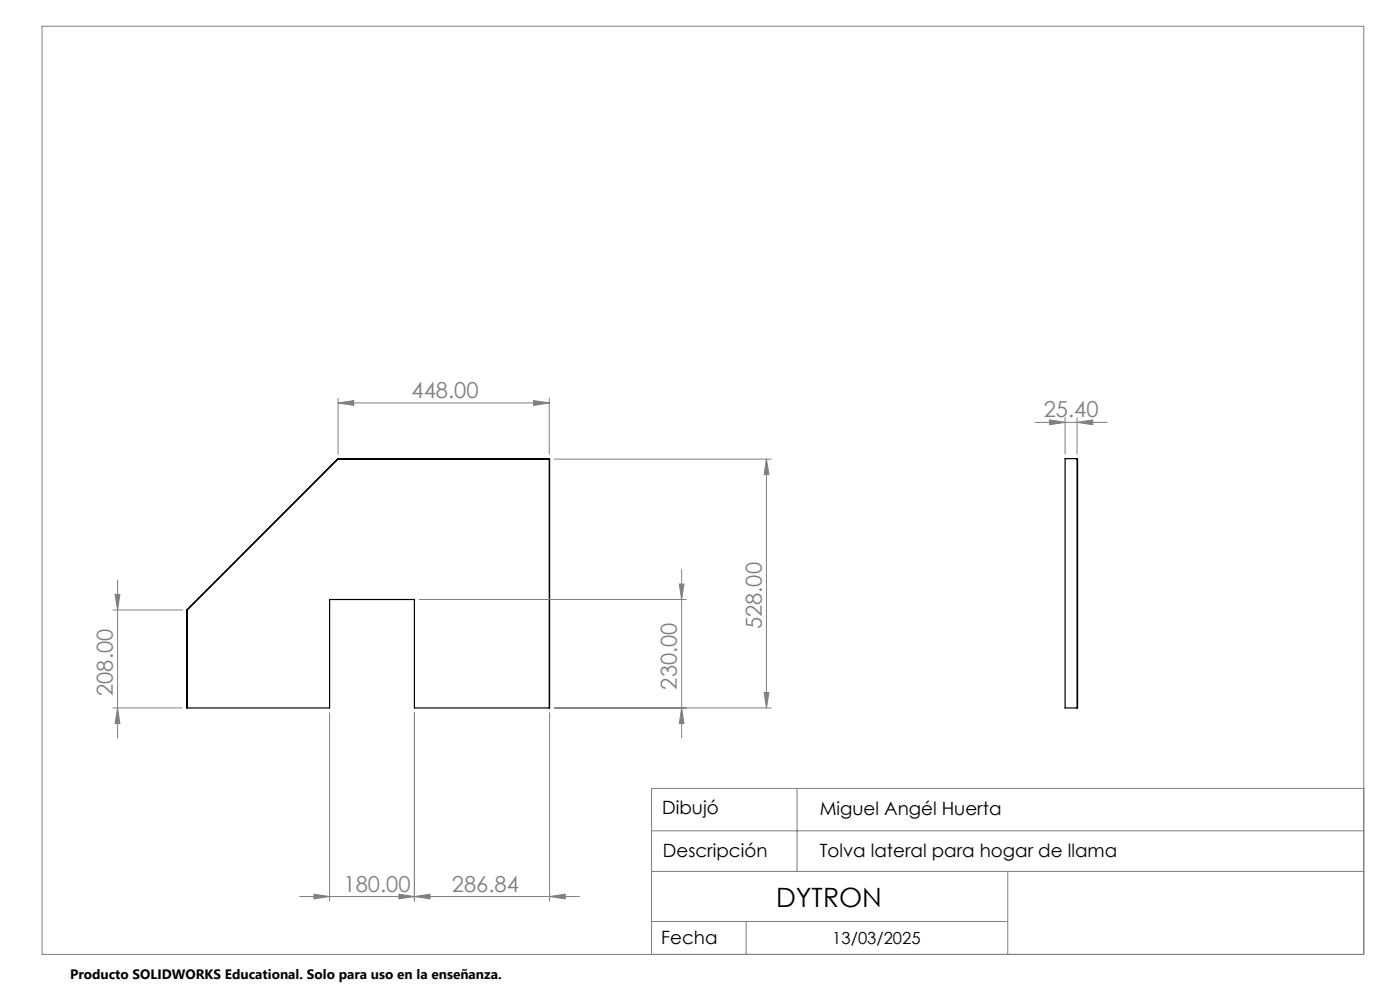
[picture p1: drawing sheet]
<svg xmlns="http://www.w3.org/2000/svg" width="297mm" height="210mm" viewBox="0 0 297 210" stroke-linecap="round" stroke-linejoin="round" font-family="sans-serif">
<path d="M71.7 97.3h44.9v52.9h-28.7v-23h-18v23h-30.2v-20.8zM228.5 97.4l.1 52.8h-2.6v-52.9h2.5v52.9M39.7 150.2v-20.8l32-32h44.8v52.8" fill="none" stroke="#000" stroke-width=".25"/>
<g fill="none" stroke="#808080" stroke-width=".21">
<path d="M8.9 5.6h280.4v196.9h-280.4zM71.7 85.5l3.3-.5v1zM71.7 84.5v11.9M71.7 85.5h44.8M113.2 85l3.3 .5-3.3 .5zM116.5 84.5v11.9M117.5 97.4h46.1M162.6 97.4l.5 3.3h-1zM162.6 97.4v52.8M219.6 89.6h15.2M222.7 89.1l3.3 .5-3.3 .5zM226 88.6v7.7"/>
<path d="M228.5 89.6l3.3-.5v1zM228.5 88.6v7.7M23.9 129.4h14.8M24.4 126.1h1l-.5 3.3zM24.9 123v33.5M88.9 127.2h56.7M144.1 123.9h1l-.5 3.3zM144.6 120.8v35.7M23.9 150.2h14.7M24.9 150.2l.5 3.3h-1zM69.9 151.2v40M87.9 151.2v40"/>
<path d="M116.6 151.2v40M117.6 150.2h46M144.6 150.2l.5 3.3h-1zM162.1 146.9h1l-.5 3.3zM138.2 176.2h151.1M169.1 167.2v17.6M289.3 167.2h-151.1v35.3M63.6 190.2h59.3M66.6 189.7l3.3 .5-3.3 .5zM84.6 189.7l3.3 .5-3.3 .5zM87.9 190.2l3.3-.5v1zM116.6 190.2l3.3-.5v1z"/>
<path d="M138.2 184.8h151.1M138.2 195.5h75.6M158.3 195.5v7M213.8 184.8v17.7"/>
</g>
<g fill="#808080">
<path d="M116.6 190.2l3.3-.5v1zM84.6 189.7l3.3 .5-3.3 .5z"/>
<path d="M66.6 189.7l3.3 .5-3.3 .5zM87.9 190.2l3.3-.5v1zM222.7 89.1l3.3 .5-3.3 .5zM228.5 89.6l3.3-.5v1z"/>
<path d="M24.9 150.2l.5 3.3h-1zM24.4 126.1h1l-.5 3.3z"/>
<path d="M162.6 97.4l.5 3.3h-1zM162.1 146.9h1l-.5 3.3zM144.1 123.9h1l-.5 3.3zM144.6 150.2l.5 3.3h-1z"/>
<path d="M71.7 85.5l3.3-.5v1zM113.2 85l3.3 .5-3.3 .5z"/>
</g>
<text font-size="5.6" x="164.6" y="192.5">DYTRON</text>
<g font-size="4.7" fill="#808080">
<text x="87.3" y="84.5">448.00</text>
<text x="221.4" y="88.6">25.40</text>
<text x="161.6" y="133.5" transform="rotate(-90 161.6 133.5)">528.00</text>
<text x="23.9" y="147.6" transform="rotate(-90 23.9 147.6)">208.00</text>
<text x="143.6" y="146.3" transform="rotate(-90 143.6 146.3)">230.00</text>
<text x="72.9" y="189.1">180.00</text>
<text x="95.9" y="189.1">286.84</text>
</g>
<g font-size="3.9">
<text x="140.5" y="172.7">Dibujó</text>
<text x="173.9" y="172.8">Miguel Angél Huerta</text>
<text x="140.6" y="181.7">Descripción</text>
<text x="173.9" y="181.7">Tolva lateral para hogar de llama</text>
<text x="140.3" y="200.3">Fecha</text>
</g>
<text font-size="3.5" x="176.6" y="200.2">13/03/2025</text>
<text font-size="2.9" x="14.9" y="207.6">Producto SOLIDWORKS Educational. Solo para uso en la enseñanza.</text>
</svg>
